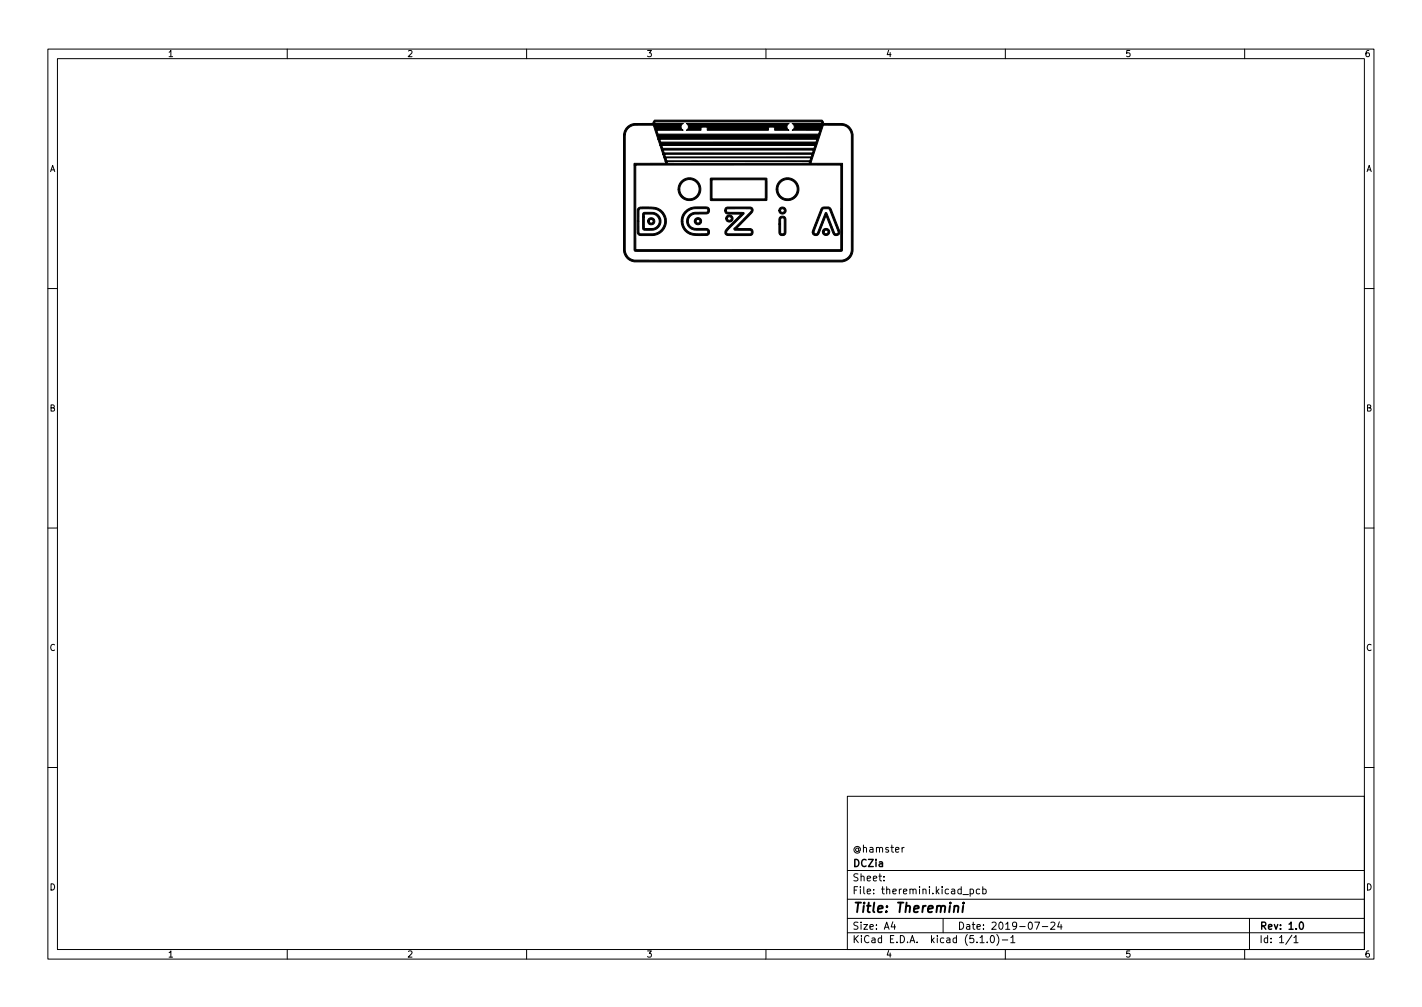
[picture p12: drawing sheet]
<svg xmlns="http://www.w3.org/2000/svg" width="297mm" height="210mm" viewBox="0 0 297 210" stroke-linecap="round" stroke-linejoin="round" font-family="sans-serif">
<g fill="none" stroke="#000" stroke-width=".21">
<path d="M10 10.2h277v190.1h-277zM12 12.2h273v186.1h-273zM60 10.2v2M110 10.2v2M160 10.2v2M210 10.2v2M260 10.2v2M10 60.2h2M285 60.2h2M10 110.2h2M285 110.2h2M10 160.2h2"/>
<path d="M177 166.3h108v32h-108zM188.4 176.9v1M188.9 176.9l-.5 .3M285 160.2h2M60 198.3v2M110 198.3v2M160 198.3v2M177 194.8h108M177 191.8h108M177 187.8h108M177 181.8h108M184.6 183.8v.1"/>
<path d="M184.6 183v.1M186.5 192.5l-.4 1h1M186.9 193v1M197 191.8v3M201.1 186.8h1.2M202.6 185.7l.5-.1 .3 .3-.2 .7h-.6M202.6 185.6v1.5M204.6 185.7l-.4-.1-.3 .3 .2 .7h.5M204.7 195.8l.4-.5v1.5M204.7 196.8h.9M205.3 185.7l.4-.1 .3 .3-.1 .7h-.6M205.3 185.1v1.5"/>
<path d="M206.2 196.7v.1M207 195.5l.2-.2a.8 .8 0 0 1 .5 .8 .8 .8 0 0 1-.5 .7l-.2-.1-.1-.4zM208.2 195.1a1.72 1.72 0 0 1 0 2.3M209.4 196.3h1.1M210 198.3v2M211.1 195.8l.5-.5v1.5M211.1 196.8h.9M216.1 192.5h1l-.6 1.5M217.7 193.5h1.2M219.5 192.7l.6-.2 .3 .5-1 1h1M221.3 192.5l-.4 1h1M221.6 193v1"/>
<path d="M260 198.3v2M261 191.8v6.5M269.9 195.3l-1.3 1.9M270.3 195.8l.4-.5v1.5M270.3 196.8h.8"/>
</g>
<path d="M271.6 192.6l.2-.1a.8 .8 0 0 1 .5 .8 .8 .8 0 0 1-.5 .7 1 1 0 0 1-.2-1.4z" fill="none" stroke="#000" stroke-width=".3"/>
<path d="M199.4 189.3l.3-.2 .4 .1v1.3M201.2 189.1l-.2 1.4M201.3 188.5v.2" fill="none" stroke="#000" stroke-width=".4"/>
<g fill="#000" stroke="#000" stroke-width=".21">
<path d="M142.4 37.8a2.38 2.38 0 0 1 3.7 .6 2.38 2.38 0 0 1-1.5 3.4 2.38 2.38 0 0 1-3-2.3h.4a2.02 2.02 0 0 0 3 1.8 2.02 2.02 0 0 0 .1-3.5 2.02 2.02 0 0 0-3.1 1.5v.2h-.4a2.35 2.35 0 0 1 .8-1.7zM148.4 37.2h10.8a.84 .84 0 0 1 1 .1v4.2a.38 .38 0 0 1-.2 .4 .38 .38 0 0 1-.4 0h-11.1l-.1-.1v-4.3h.3v4h11.2v-4h-11.5zM162.8 37.8a2.38 2.38 0 0 1 3.8 .5 2.38 2.38 0 0 1-1.5 3.5 2.38 2.38 0 0 1-3-2.3h.4a2.02 2.02 0 0 0 3 1.8 2.02 2.02 0 0 0 .1-3.5 2.02 2.02 0 0 0-3.1 1.5v.2h-.4l.2-.9zM143.4 25.8h21.4a.78 .78 0 0 0-.4 .7 .78 .78 0 0 0 .4 .7h-3v-.2a.43 .43 0 0 0-.2-.5 .43 .43 0 0 0-.5 0h-.1a.35 .35 0 0 0-.4 .1 .35 .35 0 0 0-.1 .4v.2h-12.8v-.2a.42 .42 0 0 0-.2-.5 .42 .42 0 0 0-.4 0 .39 .39 0 0 0-.5 0 .39 .39 0 0 0-.2 .5v.2h-3a.78 .78 0 0 0 .4-.7 .78 .78 0 0 0-.4-.7zM130.9 26.6l.7-.5 .9-.3h10.2a.78 .78 0 0 0-.4 .7 .78 .78 0 0 0 .4 .7h-5.5l.3 .8h33.5l.1-.5a.22 .22 0 0 0 .1-.3 .22 .22 0 0 0-.3 0h-5.4l.2-.1a.78 .78 0 0 0-.2-1.3h6.2l-.1-.4h-34.7l-.1 .4h-.7h.3l.3-.7h35l.4 .7h3.9a2.57 2.57 0 0 1 2.2 2.3v24.4a2.59 2.59 0 0 1-2.3 2.2h-42.9a2.56 2.56 0 0 1-2.8-2.3v-24.3h.4v24.2l.2 .7a2.79 2.79 0 0 0 3.2 1.3h41.9a2.67 2.67 0 0 0 1.9-3.2v-23a2.65 2.65 0 0 0-3.3-2h-2.5l-2.6 8h6.6l-.1 18.3-40.9 .1-2.5-.1-.1-17.9h.4v17.6h42.8v-17.6h-43.2v-.4h6.7l-.2-.4h.4l.2 .4h7h22.5l.1-.4h-30.2l-.2-.7h.4l.2 .6h29.9l.2-.6h-30.7l-.2-.8h.3l.2 .6h30.4l.2-.6h-31.1l-.3-.9h.4l.1 .6h31l.1-.3a.2 .2 0 0 0 .1-.3 .2 .2 0 0 0-.3 0h-31.4l-.3-.9h.3l.2 .6h31.6l.2-.6h-32.3l-.5-1.3h.4l.2 .6h32.4l.2-.6h-33.2l-.9-3-4 .1a2.22 2.22 0 0 0-1.9 1.9h-.4l.3-.8zM133.3 43.5l.5-.3h1.9a3 3 0 0 1 3.5 3.1 3 3 0 0 1-3.7 2.9h-1.3a.92 .92 0 0 1-1-.3 .92 .92 0 0 1-.1-1v-1.7h.4v1.3a1.31 1.31 0 0 0 .2 1.3h2.3a2.64 2.64 0 0 0 2.8-2.8 2.64 2.64 0 0 0-3.1-2.4h-1.5a.59 .59 0 0 0-.7 .2 .59 .59 0 0 0 0 .6v1.8h-.4v-2.3zM134.4 44.4l1.9-.1a1.91 1.91 0 0 1 1.7 2.3 1.91 1.91 0 0 1-2.4 1.5h-.1a.96 .96 0 0 1-1.3-.4v-2.4h.4v2a.33 .33 0 0 0 .1 .4 .33 .33 0 0 0 .4 0h.8a1.56 1.56 0 0 0 1.8-1.6 1.56 1.56 0 0 0-2-1.4h-.8a.22 .22 0 0 0-.3 0 .22 .22 0 0 0 0 .3v.3h-.4zM135.5 45.7l.3-.2a.75 .75 0 0 1 1 .5 .75 .75 0 0 1-.7 1 .75 .75 0 0 1-.8-.8h.4a.4 .4 0 0 0 .6 .3 .4 .4 0 0 0 0-.7 .4 .4 0 0 0-.6 .3l-.4 .1zM145.2 45.7a.77 .77 0 0 1 1.3 .1 .77 .77 0 0 1-.5 1.1 .77 .77 0 0 1-1-.7h.4a.41 .41 0 0 0 .5 .4 .41 .41 0 0 0 .2-.7 .41 .41 0 0 0-.7 .2l-.4 .1zM143.1 44.1a5.6 5.6 0 0 1 4.4-.9 .77 .77 0 0 1 .7 .9 .77 .77 0 0 1-1.1 .6h-1.9a1.54 1.54 0 0 0-1.4 1.8 1.54 1.54 0 0 0 2 1.2h1.7a.78 .78 0 0 1 .7 1 .78 .78 0 0 1-1.1 .5h-1.4a3 3 0 0 1-3.4-3h.4v.1a3 3 0 0 0 3.5 2.5h1.3a.37 .37 0 0 0 .4-.4 .37 .37 0 0 0-.3-.3l-2.4-.1a1.9 1.9 0 0 1-1.7-2.2 1.9 1.9 0 0 1 2.4-1.5h1.3a.44 .44 0 0 0 .6-.4 .44 .44 0 0 0-.6-.3h-1.9a2.65 2.65 0 0 0-2.6 2.6h-.4l.1-.7 .2-.7zM151.8 45.1a.76 .76 0 0 1 1.2 .2 .76 .76 0 0 1-.5 1.1 .76 .76 0 0 1-.9-.8h.4a.4 .4 0 0 0 .5 .4 .4 .4 0 0 0 .1-.6 .4 .4 0 0 0-.6 .1l-.4 .1zM151.6 43.4l.3-.2h4.8a.73 .73 0 0 1 .7 .7 .73 .73 0 0 1-.5 .7l-3 3.1h2.8a.79 .79 0 0 1 .6 1.1 .79 .79 0 0 1-1.1 .4h-3.9a.76 .76 0 0 1-.9-.5 .76 .76 0 0 1 .4-1l3-3h-2.9a.64 .64 0 0 1-.5-.7h.3a.76 .76 0 0 0 1.1 .3l2.4 .1a.27 .27 0 0 1 .3 .3 .27 .27 0 0 1-.3 .2l-3.3 3.3a.4 .4 0 0 0 0 .6 .4 .4 0 0 0 .5 0h3.6a.63 .63 0 0 0 .9-.3 .52 .52 0 0 0-.8-.4h-2.6a.29 .29 0 0 1-.2-.4 .29 .29 0 0 1 .3-.2l2.9-3a.56 .56 0 0 0 .3-.9h-4.8l-.2 .1-.1 .3h-.3z"/>
<path d="M162.9 45.3a.76 .76 0 0 1 1.3 .4v2.8a.78 .78 0 0 1-1 .7 .78 .78 0 0 1-.5-1.1v-1.3h.4v1.8a.46 .46 0 0 0 .6 .1 .46 .46 0 0 0 .1-.6v-2.4a.43 .43 0 0 0-.6-.1 .43 .43 0 0 0-.1 .5v.7h-.4v-1.1zM162.9 43.5a.76 .76 0 0 1 1.2 .1 .76 .76 0 0 1-.4 1.1 .76 .76 0 0 1-1-.7h.4v.1a.4 .4 0 0 0 .6 .2 .4 .4 0 0 0-.1-.7 .4 .4 0 0 0-.5 .4h-.4zM172 47.9l.4-.2a.77 .77 0 0 1 .9 .7 .77 .77 0 0 1-.7 .8 .77 .77 0 0 1-.8-.8h.3a.41 .41 0 0 0 .6 .4 .41 .41 0 0 0 .1-.7 .41 .41 0 0 0-.6 .2l-.4 .1zM171.6 43.4l.4-.2h.6a1.07 1.07 0 0 1 1.3 1.1l1.4 3.7a.79 .79 0 0 1-.5 1.2 .79 .79 0 0 1-.9-.8l-1.4-3.4-1.1 3a1.21 1.21 0 0 1-1.1 1.2l-.6-.4v-.3l.3 .1a.46 .46 0 0 0 .6 .2 .46 .46 0 0 0 .3-.5l1.2-3.1a.71 .71 0 0 1 .5-.8l1.8 4.3a.43 .43 0 0 0 .6 0 .43 .43 0 0 0-.1-.7l-1.4-3.6a.88 .88 0 0 0-1.3-.8l-.4 .2-1.8 4.7h-.3z"/>
</g>
<text font-size="2.8" x="178" y="190.6">Title: Theremini</text>
<g font-size="2.1">
<text x="178" y="178">@hamster</text>
<text x="178" y="184">Sheet:</text>
<text x="178" y="181">DCZia</text>
<text x="178" y="186.7">File: theremini.kicad_pcb</text>
<text x="178" y="196.9">KiCad E.D.A. kicad (5.1.0)-1</text>
<text x="178" y="194.1">Size: A4</text>
<text x="200" y="194.1">Date: 2019-07-24</text>
<text x="263" y="194.1">Rev: 1.0</text>
<text x="263" y="196.9">Id: 1/1</text>
</g>
<g font-size="1.8">
<text x="35" y="11.9">1</text>
<text x="85" y="11.9">2</text>
<text x="135" y="11.9">3</text>
<text x="185" y="11.9">4</text>
<text x="235" y="11.9">5</text>
<text x="285" y="11.9">6</text>
<text x="10.3" y="35.9">A</text>
<text x="285.3" y="35.9">A</text>
<text x="10.3" y="85.9">B</text>
<text x="285.3" y="85.9">B</text>
<text x="10.3" y="135.9">C</text>
<text x="285.3" y="135.9">C</text>
<text x="10.3" y="185.9">D</text>
<text x="285.3" y="185.9">D</text>
<text x="35" y="199.9">1</text>
<text x="85" y="199.9">2</text>
<text x="135" y="199.9">3</text>
<text x="185" y="199.9">4</text>
<text x="235" y="199.9">5</text>
<text x="285" y="199.9">6</text>
</g>
</svg>
